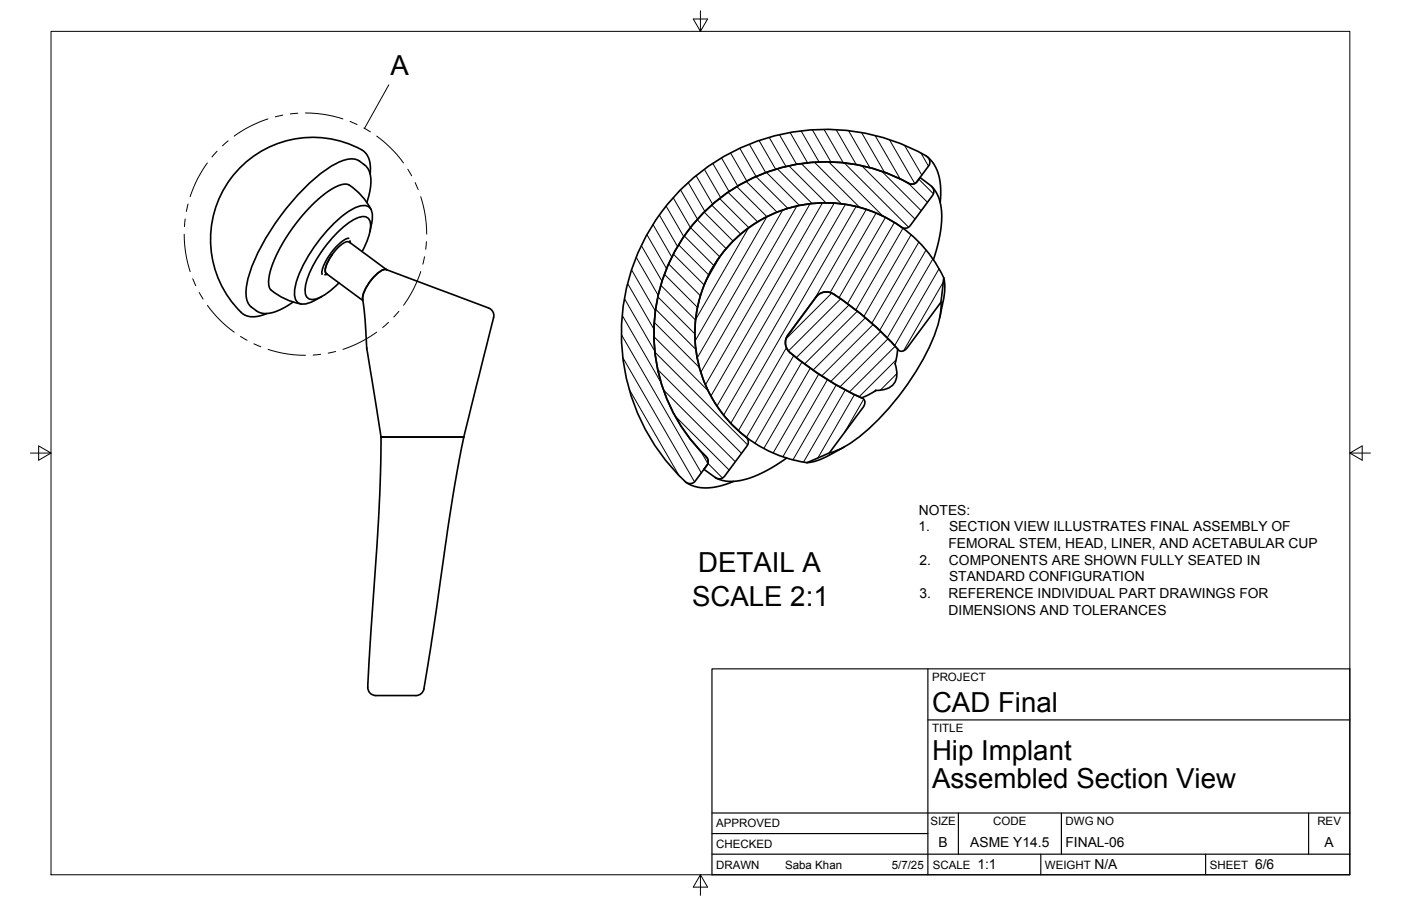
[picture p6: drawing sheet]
<svg xmlns="http://www.w3.org/2000/svg" width="432mm" height="279mm" viewBox="0 0 432 279" stroke-linecap="round" stroke-linejoin="round" font-family="sans-serif">
<!-- layer: Visible -->
<g fill="none" stroke="#000" stroke-width=".51">
<path d="M107.6 57.1l-1.3-.3-1.5 .3-2.2 1-2.4 1.6-4.9 4.4-4.3 5.1-4.1 6.3-2.7 5.5-.8 2.4-.6 2.7v1.9l.5 1.2a19 19 0 0 0 9.5 4.5M107.6 57a20.2 20.2 0 0 1 6.8 7.6M114.1 53.7l.1-2.5-.4-1.8-.7-1.6-1-1.1a31.4 31.4 0 0 0-41.1 8.5 31.4 31.4 0 0 0 4.2 41.8l1.6 .6 1.6 .1 1.7-.3 2.2-.7M280 56.5a52.9 52.9 0 0 0-68.1 14.8 52.9 52.9 0 0 0 5.7 69.5M283.6 54.7l3.7 3 .5 1.1-.1 .9-7.4 10.2-1.1 .5-.9-.1a40.3 40.3 0 0 0-56 8.3 40.3 40.3 0 0 0 7.5 56.1M285.5 48.1l.7 .7 .4 .8-.3 1.5-3.9 5.1-1.3 .6-1.1-.3 .9 .3 .8-.1 .8-.5 1.1-1.4M285.5 48.1a62.9 62.9 0 0 0-81.6 17.3 62.9 62.9 0 0 0 7.3 83.1M285.8 48.3l2.1 2.4 1.4 3.2 .6 3.4-.1 5.1M287.2 57.5l1.3 1.7 .9 2.1 .6 2.2 .3 3.1-.5 5.6-.8 3.6-1.3 4.3M102.3 78.6l2.8-3.1 1.4-.8 1-.1 11.7 8.6M102.3 78.6a8 8 0 0 0-2 5.5l.5 .4M102.3 78.6l-1.6 2.8a3 3 0 0 0-.1 3"/>
<path d="M107.5 73.5l-1.3 .4-1.4 1.1-2.8 3-2.3 4.1-.5 1.6 .1 .9M107.9 74.3v.6M111.6 77.6a14.6 14.6 0 0 0 2.5-9.2 2.28 2.28 0 0 0-3.3-1.4 28.2 28.2 0 0 0-11.9 10.9 24 24 0 0 0-4.9 11.8 2.32 2.32 0 0 0 3.1 2.6l1.8-.7 2.1-1.3 3.5-3.1M113.1 62.4l1-3.9 .2-3.1-.4-2.4-1.3-1.9a6.1 6.1 0 0 0-7.9-1.2 52.8 52.8 0 0 0-18.2 16.6 52.8 52.8 0 0 0-10.6 22.3 6.2 6.2 0 0 0 1.6 5.9M114.5 68.9l-.5 2.6M114.5 68.9a5.9 5.9 0 0 0-.5-4.8 4.2 4.2 0 0 0-5.1 .2 43.9 43.9 0 0 0-15.4 17.4 17.1 17.1 0 0 0-2.6 10.1 2.66 2.66 0 0 0 3.8 1.8l4.5-2.2M90.3 93.2l-3.9 2.3-3.7 1.1-1.3 .1-1.3-.3-2.6-1.7M100.6 84.4l11.2 8.3M100.9 84.6l-.8 .1M111.8 92.3l.9 8.9a69.9 69.9 0 0 0 1.8 14.9l2.9 18.7M111.8 92.3a12.7 12.7 0 0 1 5.9-8.9l1.4-.3 31.5 11.9 .8 .5 .6 .8 .2 1.4-9.3 37.1M256.9 90.7a97.1 97.1 0 0 1 19.9 17.1"/>
<path d="M256.9 90.7l-1-.5-1.6-.2-1.4 .4-.8 .6-9.3 12.4-.6 1.2-.1 1.6 .5 1.5 1 1.1M257 90.7a96.9 96.9 0 0 1 19.7 17l-.8 4.5M289.6 98l1.1-5.1a16.7 16.7 0 0 0 .2-7.2 40.3 40.3 0 0 0-68.8-6.8 40.3 40.3 0 0 0 26.6 63.8M290 93.2a30.6 30.6 0 0 1-3.9 14.6 80.8 80.8 0 0 1-23.2 28.3l-3.8 2.3-3.5 1.3M290.9 85.7l-.9 7.5-10.6 14.3-1.3 .8h-.7l-.6-.5M243.6 108.8a97.3 97.3 0 0 0 21.9 13.9M243.6 108.8a97.1 97.1 0 0 0 22.1 14M275.9 112.2a6.3 6.3 0 0 1-.9 6.7 9.3 9.3 0 0 1-5.2 1.6l-4.2 2.2M117.4 134.8h25.5M117.4 134.8l-.1 10.8-.7 15.7-3 44.6a26.7 26.7 0 0 0 0 7.2l.7 .9 1.6 .5M142.9 134.8l-3.3 18.1-6.2 42.5-2.8 17M229.8 134.7l.5 .6 .3 .8-.2 1.2-7.4 9.9-1 .4-1.1-.1-4-2.8"/>
<path d="M260.1 137.9l-4.6 2.5M265.7 122.8l.6 .3 .3 .7-.4 1.5-10.6 14.4-6.9 3M269.9 120.4l-.1 .1M217 144.8l1.2-2.1-.1-1.1-.5-.8 .6 1.1-.1 1.2-3.9 5.3-1.2 .7-1.1-.1-.7-.5M226.1 148.4l-4.4 1.5-3.9 .6-3.7-.5-2.7-1.3M242.4 141.3l-6.1 3.8-2.9 1.4-3.2 1.2-2.5 .6-2.8 .2-2.2-.3-2-.8M255.5 140.4a16.5 16.5 0 0 1-6.8 2.3M130.7 212.4a2.68 2.68 0 0 1-2.7 2.1h-12.2"/>
</g>
<!-- layer: Border -->
<path d="M15.7 9.7h400.3v260.1h-400.3zM215.9 3.3v6.4l-2.2-3.8h4.4l-2.2 3.8M9.4 139.7h6.3l-3.8-2.2v4.4l3.8-2.2M416 139.7l3.8 2.2v-4.4l-3.8 2.2h6.4M215.9 269.8l2.2 3.8h-4.4l2.2-3.8v6.3" fill="none" stroke="#000" stroke-width=".31"/>
<!-- layer: Titleblock -->
<path d="M219.4 206.3h196.6v63.5h-196.6zM286 206.3v63.5M286 222h130M219.4 257.1h66.6M219.4 250.7h196.6M295.4 250.7v12.7M327.1 250.7v12.7M403.3 250.7v12.7M219.4 263.4h196.6M320.8 263.4v6.4M371.6 263.4v6.4" fill="none" stroke="#000" stroke-width=".36"/>
<!-- layer: Detail Boundary -->
<g fill="none" stroke="#000" stroke-width=".31">
<path d="M82.6 36.7a36.2 36.2 0 0 0-10.4 5.3M87.1 35.5l-2.3 .5M91.8 34.9l-2.3 .2M94.1 34.8a36.9 36.9 0 0 1 11.6 1.9M107.9 37.5l2.1 .9M112.1 39.5l2.1 1.2M119.8 26.2l-7.4 13.4M63.9 50.2a36.1 36.1 0 0 0-5.3 10.5M66.9 46.6l-1.6 1.8M70.3 43.4l-1.7 1.6M116.1 42l2.5 2 2.6 2.4 3.2 3.8M125.7 52.2l1.2 2"/>
<path d="M128 56.3l.9 2.1M56.8 72.2l.3 5.3 1.5 6.3M57.1 67.5l-.2 2.4M58 62.9l-.6 2.3M129.7 60.7l1.4 6.2 .4 5.3M130.9 79.2l-.6 2.3M131.4 74.5l-.2 2.4M59.4 86l.9 2.1M61.4 90.2l1.2 2M63.9 94.2l3.2 3.8 2.6 2.5 2.5 1.9M119.7 99.4l-1.7 1.6M122.9 96l-1.5 1.8"/>
<path d="M129.7 83.7a36.1 36.1 0 0 1-5.3 10.4M74.1 103.8l2.1 1.1M78.3 106l2.1 1M82.6 107.7l6.2 1.5 5.3 .4M98.8 109.3l-2.3 .2M103.4 108.4l-2.2 .5M116.1 102.4a38.5 38.5 0 0 1-10.4 5.3"/>
</g>
<!-- layer: Hatching -->
<g fill="none" stroke="#000" stroke-width=".31">
<path d="M254 39.9l5.9 10.3M209.7 58.5l5.3 9.1M212.1 56.3l5.2 8.9M214.5 54.2l5.1 8.8M217.1 52.2l5 8.8M219.7 50.4l5 8.7M222.4 48.7l5 8.7M224.4 59.3l9.1 9.1M225.1 47.2l5.1 8.6M227.1 57.6l9.3 9.2M228 45.7l5 8.8M230 55.9l9.5 9.5"/>
<path d="M230.9 44.5l5.1 8.8M233 54.5l9.8 9.8M234 43.3l5.1 8.9M236.2 53.2l10.2 10.2M237.1 42.4l5.2 9M239.6 52.1l10.7 10.7M240.2 41.6l5.3 9.1M243.2 51.2l11.4 11.4M243.5 40.9l5.4 9.3M246.9 40.4l5.6 9.6M247 50.5l12.4 12.4M250.4 40l5.7 10"/>
<path d="M251 50.1l14 13.9M255.4 50l16.8 16.7M257.7 40l6.2 10.8M260.2 50.2l19.8 19.9M261.5 40.3l6.6 11.5M265.6 40.9l7 12.3M265.6 51.1l16.4 16.5M269.7 41.8l7.8 13.4M271.8 52.9l12.1 12.1M274.1 43.1l7.8 13.5M278.8 44.9l5.3 9.1M280 56.5l5.9 5.9"/>
<path d="M283.2 55.3l4.5 4.5M283.9 47.2l2.3 4M196.1 79.3l6.8 11.8M197.7 75.7l6.3 11.1M199.4 72.4l6 10.5M201.3 69.2l5.8 10.1M203.2 66.3l5.6 9.7M205.3 63.5l5.5 9.5M207.5 61l5.3 9.2 9 9M207.5 78.4l9.5 9.5M209.1 75.5l9.3 9.3M210.9 72.8l9.1 9.1"/>
<path d="M214.9 67.7l8.9 9M217 65.4l9 9M219.4 63.2l8.9 9M221.8 61.2l9 9M222.1 78.8l-4.6 8.1M230.7 70.3l-16.3 28.2M236.3 66.9l-22.1 38.3M241.2 64.8l-26.3 45.6M245.6 63.6l-29.6 51.2M249.7 62.9l-32.3 55.8M253.5 62.6l-34.4 59.6M257.1 62.7l-36.1 62.5"/>
<path d="M260.6 63l-37.6 65M263.8 63.7l-38.6 66.9M267 64.6l-16.1 27.8M270 65.7l-14.1 24.5M272.9 67.1l-14.3 24.7M275.7 68.6l-14.5 25.1M278.3 70.4l-14.5 25.2M280.8 72.4l-14.5 25.2M283.2 74.7l-14.5 25M285.4 77.1l-14.3 24.8M287.5 79.9l-14 24.3M191.8 97.3l12 20.7"/>
<path d="M192.4 92.1l9.4 16.2M193.4 87.4l8.1 14.1M194.6 83.2l7.4 12.7M201.7 99.4l13.9 13.9M202.1 95.4l12.4 12.4M202.8 91.5l11.4 11.5M203.7 88l10.7 10.7M204.8 84.6l10.2 10.2M206.1 81.4l9.8 9.8M256.4 90.4l-14.2 14.1M259.1 92.2l-16.1 16M261.7 94l-16.3 16.3"/>
<path d="M264.2 96l-16.2 16.2M266.7 98l-16.1 16.1M289.4 82.9l-13.7 23.7M290.7 87l-12.2 21.2M191.5 103.2l24.7 42.6M192 110.3l22.1 38.3M201.5 103.8l16.8 16.7M201.8 108.6l28.6 28.6M202.7 114l25.8 25.8M242.4 107.2l-14.8 25.6M244.6 109.6l-14.5 25.3M247.2 111.6l-14.5 25.1"/>
<path d="M249.7 113.5l-14.3 24.8M252.4 115.3l-14.1 24.4M255 117.1l-13.7 23.8M257.7 118.7l-13.3 23.1M269.1 100.1l-15.8 15.9M271.5 102.2l-15.5 15.5M273.7 104.5l-14.9 14.8M275.9 106.8l-14.1 14.1M276.2 111l-11.4 11.4M276.4 115.2l-5.1 5.2M193.9 120l15.4 26.6M204.5 120.2l22.1 22.2"/>
<path d="M208.1 128.3l16.6 16.6M215.9 139.1l2.3 3.9M260.5 120.2l-12.9 22.3M263.4 121.7l-11.3 19.5M266.2 123.1l-6 10.3M218.2 142.9l4.5 4.5"/>
</g>
<g font-size="8.5">
<text x="120.4" y="23.2">A</text>
<text x="215.2" y="176.5">DETAIL A</text>
<text x="213.3" y="186.8">SCALE 2:1</text>
<text x="287.3" y="219.5">CAD Final</text>
<text x="287.3" y="234.5">Hip Implant</text>
<text x="287.3" y="243.1">Assembled Section View</text>
</g>
<g font-size="4.3">
<text x="283.2" y="158.8">NOTES:</text>
<text x="283.1" y="163.9">1.</text>
<text x="292.5" y="163.9">SECTION VIEW ILLUSTRATES FINAL ASSEMBLY OF</text>
<text x="292.3" y="169">FEMORAL STEM, HEAD, LINER, AND ACETABULAR CUP</text>
<text x="283.4" y="174.2">2.</text>
<text x="292.5" y="174.2">COMPONENTS ARE SHOWN FULLY SEATED IN</text>
<text x="292.5" y="179.3">STANDARD CONFIGURATION</text>
<text x="283.4" y="184.4">3.</text>
<text x="292.4" y="184.4">REFERENCE INDIVIDUAL PART DRAWINGS FOR</text>
<text x="292.4" y="189.6">DIMENSIONS AND TOLERANCES</text>
<text x="289.3" y="261.2">B</text>
<text x="299.1" y="261.2">ASME Y14.5</text>
<text x="328.4" y="261.2">FINAL-06</text>
<text x="408.2" y="261.2">A</text>
<text x="301.2" y="268.1">1:1</text>
<text x="337.3" y="268.1">N/A</text>
<text x="386.8" y="268.1">6/6</text>
</g>
<g font-size="3.5">
<text x="287.3" y="210.1">PROJECT</text>
<text x="287.3" y="225.8">TITLE</text>
<text x="220.7" y="255.2">APPROVED</text>
<text x="286.7" y="254.5">SIZE</text>
<text x="306.1" y="254.5">CODE</text>
<text x="328.4" y="254.5">DWG NO</text>
<text x="406" y="254.5">REV</text>
<text x="220.7" y="261.5">CHECKED</text>
<text x="220.7" y="267.9">DRAWN</text>
<text x="242" y="267.9">Saba Khan</text>
<text x="274.8" y="267.9">5/7/25</text>
<text x="287.5" y="267.9">SCALE</text>
<text x="322.1" y="267.9">WEIGHT</text>
<text x="372.9" y="267.9">SHEET</text>
</g>
</svg>
